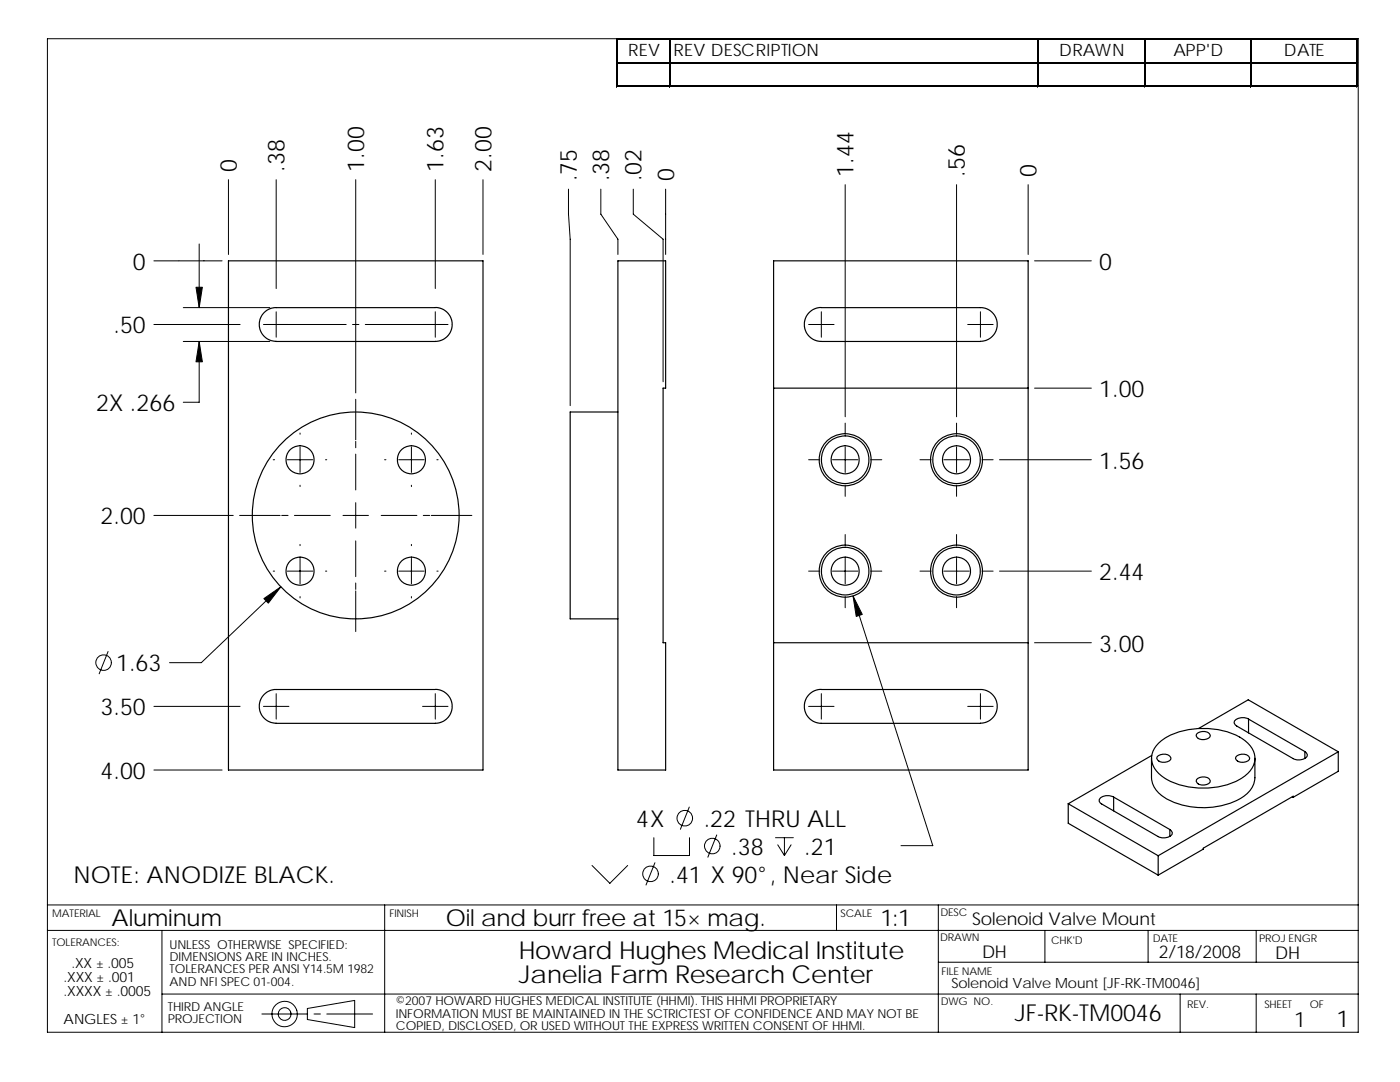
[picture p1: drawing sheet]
<svg xmlns="http://www.w3.org/2000/svg" width="279mm" height="216mm" viewBox="0 0 279 216" stroke-linecap="round" stroke-linejoin="round" font-family="sans-serif">
<g fill="none" stroke="#000" stroke-width=".2">
<path d="M9.5 7.7h261.6v198.3h-261.6zM123 7.7v9.7M123.3 7.7h147.7M123.3 12.4h147.7M123.3 17.1h147.7M133.6 7.9v9.5M207.1 7.9v9.5M228.3 7.9v9.5M249.6 7.9v9.5M270.8 7.9v9.5M45.6 35.9v14.9M55.1 35.9v21.7"/>
<path d="M71 35.9v42.5M86.9 35.9v21.7M96.4 35.9v14.9M113.5 37.7v5l.3 5v33.2M119.9 37.7v5l3.4 5v3.1M126.4 37.7v5l5.9 5v28.5M132.8 37.7v13.1M168.7 36.9v46.3M190.9 36.9v46.3M205.2 36.9v13.9M30.7 52h13.6M39.8 48.7v12.7"/>
<path d="M206.5 52h11.3M30.7 64.7h17.2M36.6 68.1h17.2M36.6 61.4h17.2M39.8 68.1v12.2h-3.2M52.6 64.7h16.5M55.1 62.2v5.1M70.4 64.7h1.2M71 79.7v8.1M72.9 64.7h16M84.3 64.7h5.1M86.9 62.2v5.1"/>
<path d="M161.4 64.7h5.1M163.9 62.2v5.1M193.1 64.7h5.1M195.7 62.2v5.1M206.5 77.4h11.3M54.5 91.7h.3M57.3 91.7h5.1M59.9 86.4v.3M59.9 89.2v5.1M59.9 96.8v.3M65 91.7h.2M71 88.1v1.2"/>
<path d="M71 90.6v7.2M76.8 91.7h.2M79.6 91.7h5M82.1 86.4v.3M82.1 89.2v5.1M82.1 96.8v.3M87.2 91.7h.2M161.4 91.7h2.2M166.1 91.7h5.1M168.7 84.4v2.3M168.7 89.2v5.1M168.7 96.8v2.2"/>
<path d="M173.8 91.7h2.2M183.6 91.7h2.2M188.4 91.7h5M190.9 84.4v2.3M190.9 89.2v5.1M190.9 96.8v2.2M196 91.7h2.2M199.5 91.7h18.3M30.7 102.8h15.8M47.8 102.8h8.1M54.5 114h.3M56 117.1l-15.8 15.1h-6.4"/>
<path d="M56.2 102.8h1.3M57.3 114h5.1M58.8 102.8h7.1M59.9 108.6v.3M59.9 111.4v5.1M59.9 119v.3M65 114h.2M68.5 102.8h5M71 117.9v8.1M71 100.3v5.1M71 107.9v7.2M71 116.3v1.3"/>
<path d="M76.1 102.8h7.1M76.8 114h.2M79.6 114h5M82.1 108.6v.3M82.1 111.4v5.1M82.1 119v.3M84.5 102.8h1.2M86.1 102.8h8.1M87.2 114h.2M161.4 114h2.2M166.1 114h5.1M168.7 106.7v2.2"/>
<path d="M168.7 111.4v5.1M168.7 119v2.3M170.2 118.9l16 49.8h-6.4M173.8 114h2.2M183.6 114h2.2M188.4 114h5M190.9 106.7v2.2M190.9 111.4v5.1M190.9 119v2.3M196 114h2.2M199.5 114h18.3M21.6 130l-1.8 4.5"/>
<path d="M55.1 138.4v5.1M86.9 138.4v5.1M163.9 138.4v5.1M195.7 138.4v5.1M206.5 128.2h11.3M30.7 153.6h13.6M30.7 140.9h17.2M52.6 140.9h5.1M84.3 140.9h5.1M161.4 140.9h5.1M193.1 140.9h5.1M118.2 172.7l3.5 3.6 3.6-3.6"/>
<path d="M130.5 167.2v3.5h7.1v-3.5M130.7 172.1l-1.8 4.5M137.6 161l-1.8 4.5M143 166.6l-1.7 4.4M154.8 167.2h3.5M155.2 168.6l1.3 2.1M156.5 167.2v3.5M157.9 168.6l-1.4 2.1M9.5 185.7h261.6M9.5 180.6h261.6M32.3 185.7v20.3M32.3 198.4h238.8"/>
<path d="M76.8 180.6v25.4M166.9 180.6v5.1M187.3 180.6v25.4M187.3 192h83.8M208.5 185.7v6.3M229.1 185.7v6.3M235.5 198.4v7.6M250.7 185.7v6.3M250.7 198.4v7.6M52.3 202.3h9.1M61.3 201.2l9.5-1.6v5.4l-9.5-1.6zM62.7 202.3h1.2"/>
<path d="M65.2 202.3h9.2"/>
<circle cx="20.7" cy="132.2" r="1.55"/>
<circle cx="129.8" cy="174.4" r="1.56"/>
<circle cx="136.7" cy="163.3" r="1.56"/>
<circle cx="142.1" cy="168.8" r="1.55"/>
<circle cx="56.8" cy="202.3" r="2.54"/>
<circle cx="56.8" cy="202.3" r="1.27"/>
</g>
<g fill="none" stroke="#000" stroke-width=".23">
<path d="M45.6 52h50.8v101.6h-50.8zM123.3 52h9.5v25.4h-.5v50.8h.5v25.4h-9.5zM154.4 52h50.8v101.6h-50.8zM55.1 68.1l-1.3-.3a3.3 3.3 0 0 1-1.8-4.5 3.4 3.4 0 0 1 3.1-1.9h32.1l1.3 .3 1 .8 .5 .9 .3 1.3-.3 1.4-.5 .8-1 .8-1.3 .4h-32.1M154.4 77.4h50.8M195.7 68.1l1.2-.3a3.3 3.3 0 0 0 2.1-2.7v-.7l-.2-.9a3.3 3.3 0 0 0-3.1-2.1h-32.2l-.9 .2-1.1 .7-.7 1.1-.3 1 .2 1.3 .6 1.2 1 .8 1.2 .4h32.2M123.3 82.2h-9.5v28.9v12.4h9.5M86.9 137.6h-32.2l-.9 .2a3.3 3.3 0 0 0-1.8 4.5 3.5 3.5 0 0 0 2.7 2h.4M86.9 137.6l1.1 .1 1 .6 .9 1 .3 1.3-.1 1.3-.6 1.1-.8 .8-1.1 .5h-32.5M154.4 128.2h50.8M163.9 137.6l-1.1 .1-1.1 .6-.8 1-.4 1.3 .2 1.3 .5 1.1 .8 .8 1.2 .5h32.5M163.9 137.6h32.1l.9 .2a3.3 3.3 0 0 1 2.1 2.8v.7l-.2 .9a3.3 3.3 0 0 1-2.8 2.1h-.3"/>
<path d="M222.2 159a2.23 2.23 0 0 0-2.8 .6l.1 .6 .4 .2 11.2 6.5a2.19 2.19 0 0 0 2.9-.6l-.1-.4-.4-.4M222.2 159v2.8M222.2 159l11.3 6.5M229.8 151.3v3.9a5.7 5.7 0 0 0 3.8 4.6 15.8 15.8 0 0 0 14.8-1 4.7 4.7 0 0 0 2-3.6v-3.9M229.8 150.7l-16.6 9.7M231 148.5a13.3 13.3 0 0 1 10.4-3.1 12.4 12.4 0 0 1 7.8 3.1 4 4 0 0 1-.8 6.3 15.5 15.5 0 0 1-16.6 0 4 4 0 0 1-.8-6.3zM231.2 150.8a1.9 1.9 0 0 1 2.4 .3 1.03 1.03 0 0 1-1.2 1 1.15 1.15 0 0 1-1.5-1zM239 155.3a1.9 1.9 0 0 1 2.5 .4 1.02 1.02 0 0 1-1.3 .9 1.11 1.11 0 0 1-1.4-1zM239 146.3a1.9 1.9 0 0 1 2.5 .3 1.03 1.03 0 0 1-1.3 1 1.14 1.14 0 0 1-1.4-1zM239.2 145.4l9.9-5.8 18 10.4M246.9 150.8a1.89 1.89 0 0 1 2.5 .3 1.03 1.03 0 0 1-1.3 1 1.14 1.14 0 0 1-1.5-1zM249.2 143.5a2.16 2.16 0 0 0-2.9 .6l.1 .3 .4 .5 11.2 6.4a2.18 2.18 0 0 0 2.9-.5l-.1-.4-.4-.4"/>
<path d="M249.2 143.5v2.7M249.2 143.5l11.2 6.5M257.9 159l.2 .1M258.1 159.1v-.2l-18 10.3v.2l-9 5.2M260.4 150v1.3M267.1 150l-36 20.8M267.1 150v3.9l-9 5.2M213.2 160.4l17.9 10.4M213.2 160.4v3.9l17.9 10.3M231.1 170.8v3.8M233.5 165.5v1.4"/>
<circle cx="59.9" cy="91.8" r="2.81"/>
<circle cx="82.1" cy="91.8" r="2.81"/>
<circle cx="168.7" cy="91.7" r="5.2"/>
<circle cx="168.7" cy="91.8" r="2.81"/>
<circle cx="168.7" cy="91.7" r="4.8"/>
<circle cx="190.9" cy="91.7" r="5.2"/>
<circle cx="190.9" cy="91.8" r="2.81"/>
<circle cx="190.9" cy="91.7" r="4.8"/>
<circle cx="59.9" cy="114" r="2.81"/>
<circle cx="71" cy="102.9" r="20.6"/>
<circle cx="82.1" cy="114" r="2.81"/>
<circle cx="168.7" cy="114" r="5.2"/>
<circle cx="168.7" cy="114" r="2.81"/>
<circle cx="168.7" cy="114" r="4.8"/>
<circle cx="190.9" cy="114" r="5.2"/>
<circle cx="190.9" cy="114" r="2.81"/>
<circle cx="190.9" cy="114" r="4.8"/>
</g>
<g fill="#000" stroke="#000" stroke-width=".2">
<path d="M39.8 68.1l.6 4.1h-1.3z" fill-rule="evenodd"/>
<path d="M39.1 57.3h1.3l-.6 4.1z" fill-rule="evenodd"/>
<path d="M52.7 119.4l3.3-2.3-2.4 3.3z" fill-rule="evenodd"/>
<path d="M170.2 118.9l1.9 3.7-1.2 .4z" fill-rule="evenodd"/>
</g>
<path d="M123.3 7.8h147.7M123.3 12.5h147.7M207.2 7.9v9.5M270.9 7.9v9.5" fill="none" stroke="#000" stroke-width=".25"/>
<path d="M123.1 7.7v9.7M123.3 17.2h147.7M133.7 7.9v9.5M228.5 7.9v9.5M249.7 7.9v9.5" fill="none" stroke="#000" stroke-width=".28"/>
<g font-size="4.9">
<text x="103.6" y="191.3">Howard Hughes Medical Institute</text>
<text x="103.6" y="196.2">Janelia Farm Research Center</text>
</g>
<g font-size="4.7">
<text x="47.3" y="34.3" transform="rotate(-90 47.3 34.3)">0</text>
<text x="56.8" y="34.3" transform="rotate(-90 56.8 34.3)">.38</text>
<text x="72.7" y="34.3" transform="rotate(-90 72.7 34.3)">1.00</text>
<text x="88.5" y="34.3" transform="rotate(-90 88.5 34.3)">1.63</text>
<text x="98.1" y="34.3" transform="rotate(-90 98.1 34.3)">2.00</text>
<text x="170.3" y="35.3" transform="rotate(-90 170.3 35.3)">1.44</text>
<text x="192.6" y="35.3" transform="rotate(-90 192.6 35.3)">.56</text>
<text x="206.8" y="35.3" transform="rotate(-90 206.8 35.3)">0</text>
<text x="115.1" y="36.2" transform="rotate(-90 115.1 36.2)">.75</text>
<text x="121.6" y="36.2" transform="rotate(-90 121.6 36.2)">.38</text>
<text x="128" y="36.2" transform="rotate(-90 128 36.2)">.02</text>
<text x="134.5" y="36.2" transform="rotate(-90 134.5 36.2)">0</text>
<text x="26.5" y="53.8">0</text>
<text x="219.4" y="53.8">0</text>
<text x="22.7" y="66.5">.50</text>
<text x="19.2" y="82">2X .266</text>
<text x="219.4" y="79.2">1.00</text>
<text x="219.4" y="93.5">1.56</text>
<text x="20.1" y="104.6">2.00</text>
<text x="219.4" y="115.7">2.44</text>
<text x="219.4" y="130">3.00</text>
<text x="23.2" y="134">1.63</text>
<text x="20.1" y="142.7">3.50</text>
<text x="20.1" y="155.4">4.00</text>
<text x="127" y="165">4X</text>
<text x="140.5" y="165">.22 THRU ALL</text>
<text x="145.9" y="170.6">.38</text>
<text x="160.5" y="170.6">.21</text>
<text x="14.6" y="176.2">NOTE: ANODIZE BLACK.</text>
<text x="133.6" y="176.1">.41 X 90°, Near Side</text>
<text x="22.3" y="184.9">Aluminum</text>
<text x="89" y="184.8">Oil and burr free at 15× mag.</text>
<text x="175.7" y="184.8">1:1</text>
<text x="202.5" y="203.8">JF-RK-TM0046</text>
<text x="266.7" y="205">1</text>
</g>
<text font-size="4.2" x="258.3" y="204.9">1</text>
<g font-size="3.5">
<text x="194" y="184.6">Solenoid Valve Mount</text>
<text x="196" y="191.2">DH</text>
<text x="231.3" y="191.2">2/18/2008</text>
<text x="254.5" y="191.3">DH</text>
</g>
<g font-size="3.4">
<text x="125.4" y="11.2">REV</text>
<text x="134.4" y="11.2">REV DESCRIPTION</text>
<text x="211.4" y="11.2">DRAWN</text>
<text x="234.2" y="11.2">APP'D</text>
<text x="256.2" y="11.2">DATE</text>
</g>
<g font-size="2.8">
<text x="12.7" y="195.9">.XXX ± .001</text>
<text x="14.3" y="193.1">.XX ± .005</text>
<text x="189.9" y="197.2">Solenoid Valve Mount [JF-RK-TM0046]</text>
<text x="12.7" y="198.7">.XXXX ± .0005</text>
<text x="12.7" y="204.4">ANGLES ± 1°</text>
</g>
<g font-size="2.5">
<text x="33.8" y="189.3">UNLESS OTHERWISE SPECIFIED:</text>
<text x="33.8" y="191.8">DIMENSIONS ARE IN INCHES.</text>
<text x="33.8" y="196.7">AND NFI SPEC 01-004.</text>
<text x="33.8" y="194.2">TOLERANCES PER ANSI Y14.5M 1982</text>
<text x="33.5" y="201.7">THIRD ANGLE</text>
<text x="79" y="200.6">©2007 HOWARD HUGHES MEDICAL INSTITUTE (HHMI). THIS HHMI PROPRIETARY</text>
<text x="79" y="203">INFORMATION MUST BE MAINTAINED IN THE SCTRICTEST OF CONFIDENCE AND MAY NOT BE</text>
<text x="33.5" y="204.2">PROJECTION</text>
<text x="79" y="205.5">COPIED, DISCLOSED, OR USED WITHOUT THE EXPRESS WRITTEN CONSENT OF HHMI.</text>
</g>
<g font-size="2.1">
<text x="10.4" y="182.9">MATERIAL</text>
<text x="77.7" y="183">FINISH</text>
<text x="167.8" y="182.9">SCALE</text>
<text x="187.7" y="182.8">DESC</text>
<text x="10.4" y="188.8">TOLERANCES:</text>
<text x="187.6" y="187.8">DRAWN</text>
<text x="209.8" y="188.3">CHK'D</text>
<text x="230" y="187.9">DATE</text>
<text x="251.3" y="187.9">PROJ ENGR</text>
<text x="187.9" y="194.5">FILE NAME</text>
<text x="187.7" y="200.6">DWG NO.</text>
<text x="236.9" y="201.2">REV.</text>
<text x="252.3" y="201.1">SHEET</text>
<text x="261.4" y="201.1">OF</text>
</g>
</svg>
